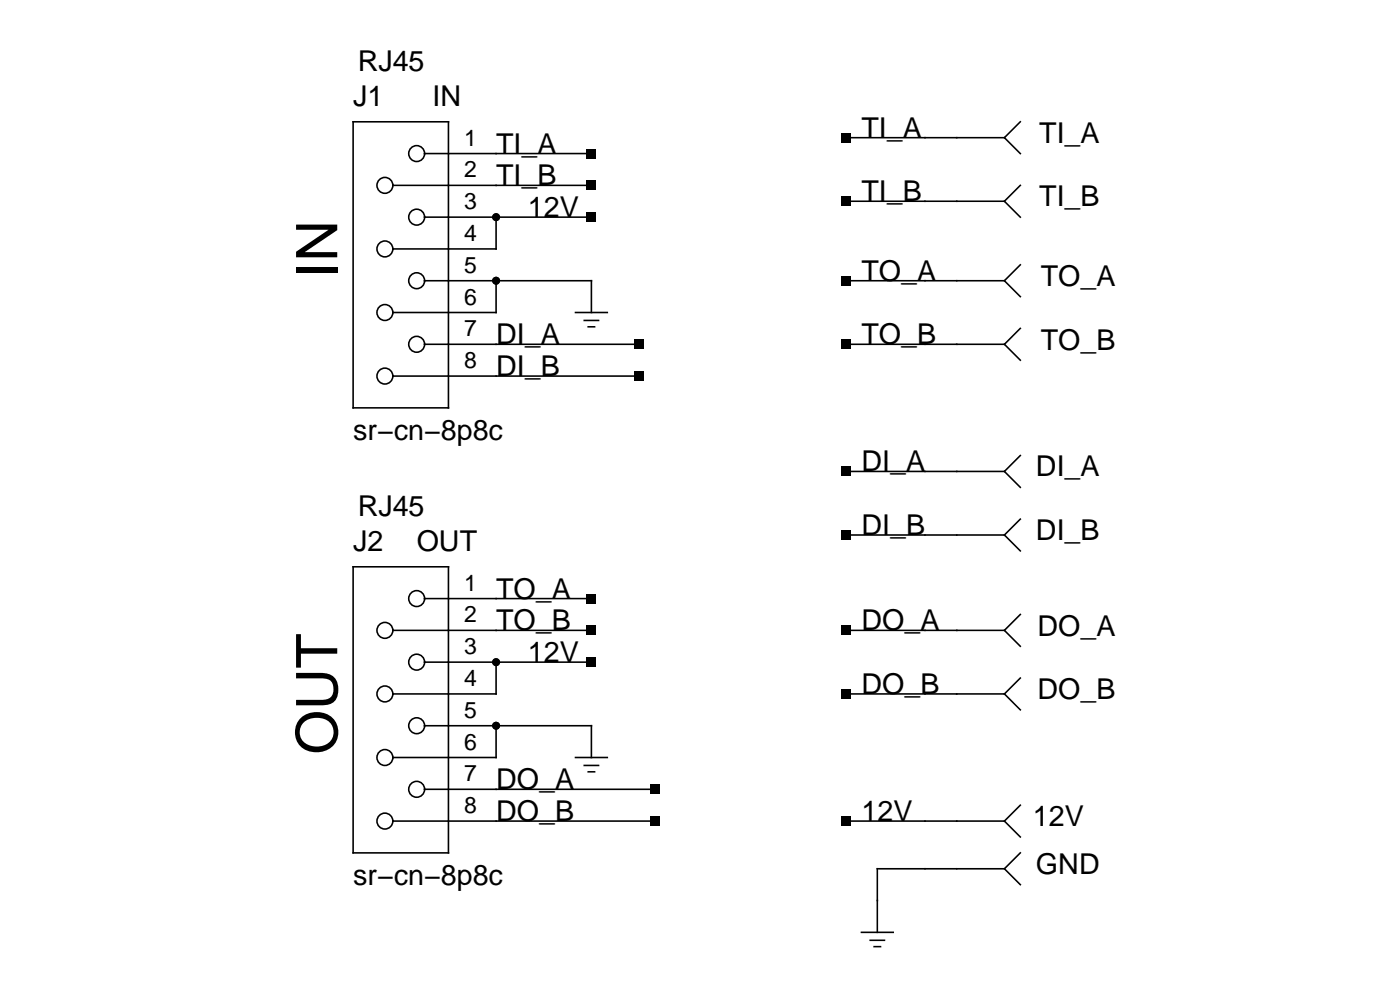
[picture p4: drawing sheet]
<svg xmlns="http://www.w3.org/2000/svg" width="297mm" height="210mm" viewBox="0 0 297 210" stroke-linecap="round" stroke-linejoin="round" font-family="sans-serif">
<g fill="none" stroke="#000" stroke-width=".34">
<path d="M74.8 25.8h20.2v60.6h-20.2zM83.3 39.3h42M90 32.5h35.3M179.2 29.2h33.7M212.9 29.2l3.3 3.3M216.2 25.8l-3.3 3.4M216.2 39.3l-3.3 3.3M90 46h35.3M90 59.5h35.3v6.7M105.1 46v6.7h-21.8M105.1 59.5v6.7h-21.8M179.2 59.5h33.7"/>
<path d="M179.2 42.6h33.7M212.9 42.6l3.3 3.4M212.9 59.5l3.3 3.3M216.2 56.1l-3.3 3.4M83.3 79.7h52.1M90 72.9h45.4M122 66.2h6.7M123.8 67.9h3M124.7 69.2h1.3M179.2 72.9h33.7M212.9 72.9l3.3 3.4M216.2 69.6l-3.3 3.3"/>
<path d="M179.2 99.9h33.7M212.9 99.9l3.3 3.3M216.2 96.5l-3.3 3.4M179.2 113.3h33.7M212.9 113.3l3.3 3.4M216.2 110l-3.3 3.3M74.8 120.1h20.2v60.5h-20.2zM83.3 133.5h42M90 126.8h35.3M179.2 133.5h33.7M212.9 133.5l3.3 3.4M216.2 130.2l-3.3 3.3"/>
<path d="M90 140.3h35.3M90 153.7h35.3v6.7M105.1 140.3v6.7h-21.8M105.1 153.7v6.7h-21.8M179.2 147h33.7M212.9 147l3.3 3.3M216.2 143.6l-3.3 3.4M83.3 173.9h55.5M90 167.2h48.8M122 160.4h6.7M123.8 162.1h3M124.7 163.5h1.3"/>
<path d="M179.2 173.9h33.7M212.9 173.9l3.3 3.4M216.2 170.5l-3.3 3.4M182.6 197.5h6.7M184.4 199.2h3M212.9 184h-27v13.5M212.9 184l3.3 3.4M216.2 180.6l-3.3 3.4M185.2 200.5h1.4"/>
<circle cx="81.6" cy="39.3" r="1.68"/>
<circle cx="88.3" cy="32.5" r="1.68"/>
<circle cx="81.6" cy="52.7" r="1.68"/>
<circle cx="88.3" cy="46" r="1.68"/>
<circle cx="88.3" cy="59.5" r="1.68"/>
<circle cx="81.6" cy="79.7" r="1.68"/>
<circle cx="81.6" cy="66.2" r="1.68"/>
<circle cx="88.3" cy="72.9" r="1.68"/>
<circle cx="81.6" cy="133.5" r="1.68"/>
<circle cx="88.3" cy="126.8" r="1.68"/>
<circle cx="81.6" cy="147" r="1.68"/>
<circle cx="88.3" cy="140.3" r="1.68"/>
<circle cx="88.3" cy="153.7" r="1.68"/>
<circle cx="81.6" cy="160.4" r="1.68"/>
<circle cx="81.6" cy="173.9" r="1.68"/>
<circle cx="88.3" cy="167.2" r="1.68"/>
</g>
<g fill="#000">
<path d="M124.3 31.5h2v2h-2zM124.3 38.3h2v2h-2zM178.2 28.2h2v2h-2zM124.3 45h2v2h-2zM178.2 41.6h2v2h-2zM178.2 58.4h2v2.1h-2zM134.4 71.9h2v2h-2zM134.4 78.6h2v2.1h-2zM178.2 71.9h2v2h-2zM178.2 98.8h2v2.1h-2zM178.2 112.3h2v2h-2zM124.3 139.2h2v2.1h-2z"/>
<path d="M124.3 125.8h2v2h-2zM124.3 132.5h2v2h-2zM178.2 132.5h2v2h-2zM178.2 146h2v2h-2zM137.8 166.2h2v2h-2zM137.8 172.9h2v2h-2zM178.2 172.9h2v2h-2z"/>
<circle cx="105.1" cy="59.5" r=".84"/>
<circle cx="105.1" cy="46" r=".84"/>
<circle cx="105.1" cy="140.3" r=".84"/>
<circle cx="105.1" cy="153.7" r=".84"/>
</g>
<g font-size="12.2">
<text x="71.5" y="58.8" transform="rotate(-90 71.5 58.8)">IN</text>
<text x="71.5" y="159.8" transform="rotate(-90 71.5 159.8)">OUT</text>
</g>
<g font-size="6.1">
<text x="75.8" y="15.1">RJ45</text>
<text x="74.8" y="22.4">J1</text>
<text x="91.7" y="22.4">IN</text>
<text x="182.6" y="29.2">TI_A</text>
<text x="105.1" y="32.5">TI_A</text>
<text x="220.2" y="30.2">TI_A</text>
<text x="105.1" y="39.3">TI_B</text>
<text x="111.9" y="46">12V</text>
<text x="182.6" y="42.6">TI_B</text>
<text x="220.2" y="43.7">TI_B</text>
<text x="182.6" y="59.5">TO_A</text>
<text x="220.5" y="60.6">TO_A</text>
<text x="105.1" y="72.9">DI_A</text>
<text x="182.6" y="72.9">TO_B</text>
<text x="220.5" y="74.1">TO_B</text>
<text x="105.1" y="79.7">DI_B</text>
<text x="74.8" y="93.1">sr−cn−8p8c</text>
<text x="182.6" y="99.9">DI_A</text>
<text x="219.5" y="100.9">DI_A</text>
<text x="75.8" y="109.3">RJ45</text>
<text x="182.6" y="113.3">DI_B</text>
<text x="74.8" y="116.7">J2</text>
<text x="88.3" y="116.7">OUT</text>
<text x="219.5" y="114.4">DI_B</text>
<text x="105.1" y="126.8">TO_A</text>
<text x="105.1" y="133.5">TO_B</text>
<text x="182.6" y="133.5">DO_A</text>
<text x="219.9" y="134.7">DO_A</text>
<text x="111.9" y="140.3">12V</text>
<text x="182.6" y="147">DO_B</text>
<text x="219.9" y="148.1">DO_B</text>
<text x="105.1" y="167.2">DO_A</text>
<text x="105.1" y="173.9">DO_B</text>
<text x="182.6" y="173.9">12V</text>
<text x="218.9" y="175">12V</text>
<text x="219.5" y="185.1">GND</text>
<text x="74.8" y="187.4">sr−cn−8p8c</text>
</g>
<g font-size="4.9">
<text x="98.4" y="30.8">1</text>
<text x="98.4" y="37.6">2</text>
<text x="98.4" y="44.3">3</text>
<text x="98.4" y="51">4</text>
<text x="98.4" y="57.8">5</text>
<text x="98.4" y="64.5">6</text>
<text x="98.4" y="71.2">7</text>
<text x="98.4" y="78">8</text>
<text x="98.4" y="125.1">1</text>
<text x="98.4" y="131.8">2</text>
<text x="98.4" y="138.6">3</text>
<text x="98.4" y="145.3">4</text>
<text x="98.4" y="152">5</text>
<text x="98.4" y="158.8">6</text>
<text x="98.4" y="165.5">7</text>
<text x="98.4" y="172.2">8</text>
</g>
</svg>
